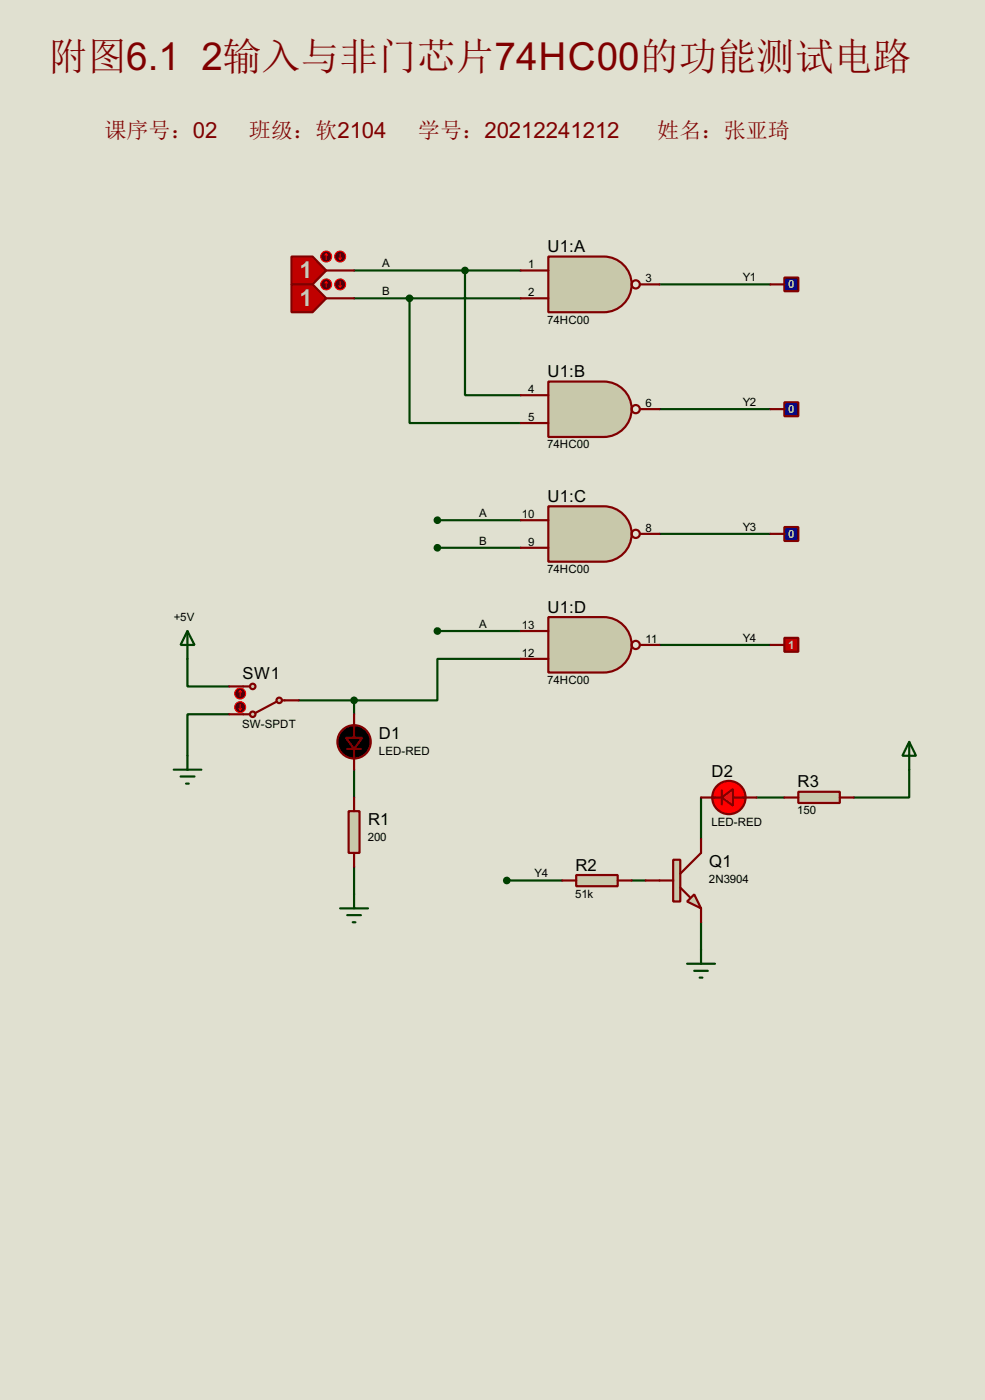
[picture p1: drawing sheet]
<svg xmlns="http://www.w3.org/2000/svg" width="180mm" height="256mm" viewBox="0 0 180 256" stroke-linecap="round" stroke-linejoin="round" font-family="sans-serif">
<path d="M0 0h180.3v256.5h-180.3z" fill="#e0e0d0"/>
<g fill="none" stroke="#004000" stroke-width=".4">
<path d="M64.8 49.6h30.5M64.8 54.7h30.5M75 54.7v22.8h20.3M85.1 49.6v22.8h10.2M120.7 52.1h20.3M120.7 75h20.3M80.1 95.3h15.2M120.7 97.8h20.3M80.1 100.4h15.2M80.1 115.6h15.2M120.7 118.2h20.3M34.3 120.7v5.1h7.7"/>
<path d="M42 130.9h-7.7v7.6M54.7 128.3h10.1M64.8 128.3v2.6M95.3 120.7h-15.2v7.6h-15.3M64.8 141v5.1M64.8 158.8v5.1M128.3 146.1v7.6M138.5 146.1h5.1M166.4 141v5.1h-10.1M92.8 161.3h10.1M115.6 161.3h2.6M128.3 169v5"/>
</g>
<path d="M100.4 47h10.1a5.1 5.1 0 0 1 5.1 5.1 5.1 5.1 0 0 1-5.1 5.1h-10.1z" fill-rule="evenodd" fill="#c8c8aa" stroke="#800000" stroke-width=".4"/>
<g fill="none" stroke="#800000" stroke-width=".4">
<path d="M95.3 49.6h5.1M95.3 54.7h5.1M117.1 52.1h3.6"/>
<circle cx="116.3" cy="52.1" r=".75"/>
</g>
<path d="M100.4 69.9h10.1a5.1 5.1 0 0 1 5.1 5.1 5.1 5.1 0 0 1-5.1 5.1h-10.1z" fill-rule="evenodd" fill="#c8c8aa" stroke="#800000" stroke-width=".4"/>
<g fill="none" stroke="#800000" stroke-width=".4">
<path d="M95.3 72.4h5.1M95.3 77.5h5.1M117.1 75h3.6"/>
<circle cx="116.3" cy="75" r=".75"/>
</g>
<path d="M100.4 92.8h10.1a5.1 5.1 0 0 1 5.1 5 5.1 5.1 0 0 1-5.1 5.1h-10.1z" fill-rule="evenodd" fill="#c8c8aa" stroke="#800000" stroke-width=".4"/>
<g fill="none" stroke="#800000" stroke-width=".4">
<path d="M95.3 95.3h5.1M117.1 97.8h3.6M95.3 100.4h5.1"/>
<circle cx="116.3" cy="97.8" r=".75"/>
</g>
<path d="M100.4 113.1h10.1a5.1 5.1 0 0 1 5.1 5 5.1 5.1 0 0 1-5.1 5.1h-10.1z" fill-rule="evenodd" fill="#c8c8aa" stroke="#800000" stroke-width=".4"/>
<g fill="none" stroke="#800000" stroke-width=".4">
<path d="M95.3 115.6h5.1M117.1 118.2h3.6M95.3 120.7h5.1"/>
<circle cx="116.3" cy="118.2" r=".75"/>
</g>
<path d="M143.6 50.9h2.5v2.5h-2.5z" fill="#0000c0" stroke="#800000" stroke-width=".4"/>
<path d="M141 52.1h2.6" fill="none" stroke="#800000" stroke-width=".4"/>
<path d="M143.6 73.7h2.5v2.6h-2.5z" fill="#0000c0" stroke="#800000" stroke-width=".4"/>
<path d="M141 75h2.6" fill="none" stroke="#800000" stroke-width=".4"/>
<path d="M143.6 96.6h2.5v2.5h-2.5z" fill="#0000c0" stroke="#800000" stroke-width=".4"/>
<path d="M141 97.8h2.6" fill="none" stroke="#800000" stroke-width=".4"/>
<path d="M143.6 116.9h2.5v2.5h-2.5z" fill="#c00000" stroke="#800000" stroke-width=".4"/>
<path d="M141 118.2h2.6" fill="none" stroke="#800000" stroke-width=".4"/>
<path d="M53.4 47h3.8l2.5 2.6-2.5 2.5h-3.8z" fill-rule="evenodd" fill="#c00000" stroke="#800000" stroke-width=".4"/>
<path d="M59.7 49.6h5.1" fill="none" stroke="#800000" stroke-width=".4"/>
<circle cx="59.7" cy="47" r="1" fill="#400000" stroke="#f00" stroke-width=".2"/>
<path d="M59.7 46.5l-.2 .3M59.7 46.5l.3 .3M59.7 46.5v1.1" fill="none" stroke="#f00" stroke-width=".2"/>
<circle cx="62.2" cy="47" r="1" fill="#400000" stroke="#f00" stroke-width=".2"/>
<path d="M62 47.3l.3 .3M62.3 46.5v1.1M62.5 47.3l-.2 .3" fill="none" stroke="#f00" stroke-width=".2"/>
<path d="M53.4 52.1h3.8l2.5 2.6-2.5 2.5h-3.8z" fill-rule="evenodd" fill="#c00000" stroke="#800000" stroke-width=".4"/>
<path d="M59.7 54.7h5.1" fill="none" stroke="#800000" stroke-width=".4"/>
<circle cx="59.7" cy="52.1" r="1" fill="#400000" stroke="#f00" stroke-width=".2"/>
<path d="M59.7 51.6l-.2 .3M59.7 51.6l.3 .3M59.7 51.6v1" fill="none" stroke="#f00" stroke-width=".2"/>
<circle cx="62.2" cy="52.1" r="1" fill="#400000" stroke="#f00" stroke-width=".2"/>
<path d="M62 52.4l.3 .2M62.3 51.6v1M62.5 52.4l-.2 .2" fill="none" stroke="#f00" stroke-width=".2"/>
<circle cx="51.1" cy="128.3" r=".5" fill="#c8c8aa" stroke="#800000" stroke-width=".4"/>
<path d="M51.6 128.3h.5" fill="none" stroke="#800000" stroke-width=".4"/>
<circle cx="46.2" cy="130.9" r=".5" fill="#c8c8aa" stroke="#800000" stroke-width=".4"/>
<path d="M44.5 130.9h1.3M50.6 128.6l-3.8 2" fill="none" stroke="#800000" stroke-width=".4"/>
<circle cx="46.2" cy="125.8" r=".5" fill="#c8c8aa" stroke="#800000" stroke-width=".4"/>
<path d="M42 125.8h3.8M42 130.9h2.5M52.1 128.3h2.6" fill="none" stroke="#800000" stroke-width=".4"/>
<circle cx="43.9" cy="127.1" r="1" fill="#400000" stroke="#f00" stroke-width=".2"/>
<path d="M44 126.5l.3 .3M44 126.5l-.3 .3M44 126.5v1.1" fill="none" stroke="#f00" stroke-width=".2"/>
<circle cx="43.9" cy="129.6" r="1" fill="#400000" stroke="#f00" stroke-width=".2"/>
<path d="M43.7 129.8l.3 .3M44 129.1v1M44.3 129.8l-.3 .3" fill="none" stroke="#f00" stroke-width=".2"/>
<path d="M34.3 138.5v2.5M31.8 141h5.1M33.1 142.3h2.5M34.1 143.6h.5M125.8 176.6h5.1M127.1 177.9h2.5M128.1 179.1h.5M128.3 174v2.6" fill="none" stroke="#004000" stroke-width=".4"/>
<path d="M63.8 148.6h2v7.7h-2z" fill="#c8c8aa" stroke="#800000" stroke-width=".4"/>
<path d="M64.8 146.1v2.5M64.8 156.3v2.5" fill="none" stroke="#800000" stroke-width=".4"/>
<path d="M105.5 160.3h7.6v2.1h-7.6z" fill="#c8c8aa" stroke="#800000" stroke-width=".4"/>
<path d="M102.9 161.3h2.6M113.1 161.3h2.5" fill="none" stroke="#800000" stroke-width=".4"/>
<path d="M146.1 145.1h7.6v2h-7.6z" fill="#c8c8aa" stroke="#800000" stroke-width=".4"/>
<path d="M63.6 137.2h2.5M64.8 130.9v4.3M64.8 137.2v3.8M143.6 146.1h2.5M153.7 146.1h2.6" fill="none" stroke="#800000" stroke-width=".4"/>
<path d="M34.3 115.6l1.3 2.6h-2.5zM34.3 115.6v5.1M166.4 135.9l1.3 2.6h-2.5zM166.4 135.9v5.1" fill="none" stroke="#004000" stroke-width=".4"/>
<g fill="#000" stroke="#800000" stroke-width=".4">
<path d="M63.3 135.2h3l-1.5 2z"/>
<circle cx="64.8" cy="135.9" r="3.1"/>
</g>
<circle cx="133.4" cy="146.1" r="3.1" fill="#f00" stroke="#800000" stroke-width=".4"/>
<path d="M130.4 146.1h1.7M132.1 144.8v2.6M134.2 146.1h2.3" fill="none" stroke="#800000" stroke-width=".4"/>
<path d="M132.1 146.1l2.1-1.5v3z" fill="#ff2b2b" stroke="#800000" stroke-width=".4"/>
<path d="M128.3 146.1h2.6M135.9 146.1h2.6" fill="none" stroke="#800000" stroke-width=".4"/>
<path d="M125.8 165.2l1.3-1.3 1.2 2.5z" fill="#c8c8aa" stroke="#800000" stroke-width=".4"/>
<path d="M123.2 157.5h1.3v7.7h-1.3z" fill="#c8c8aa" stroke="#800000" stroke-width=".4"/>
<path d="M128.3 153.7v2.6l-3.8 3.8M118.2 161.3h5M124.5 162.6l1.8 1.8M128.3 166.4v2.6" fill="none" stroke="#800000" stroke-width=".4"/>
<path d="M62.3 166.4h5.1M63.6 167.7h2.5M64.6 169h.5M64.8 163.9v2.5" fill="none" stroke="#004000" stroke-width=".4"/>
<g fill="#004000" stroke="#004000" stroke-width=".4">
<circle cx="85.1" cy="49.6" r=".5"/>
<circle cx="74.9" cy="54.7" r=".5"/>
<circle cx="80" cy="95.3" r=".5"/>
<circle cx="80" cy="100.4" r=".5"/>
<circle cx="80" cy="115.6" r=".5"/>
<circle cx="64.8" cy="128.3" r=".5"/>
<circle cx="92.7" cy="161.3" r=".5"/>
</g>
<text font-size="7.9" fill="#800000" x="36.9" y="12.7">2输入与非门芯片74HC00的功能测试电路</text>
<text font-size="7.1" fill="#800000" x="8.9" y="12.7">附图6.1</text>
<g font-size="4.8" fill="#c0c0c0">
<text x="54.8" y="50.9">1</text>
<text x="54.8" y="56">1</text>
</g>
<g font-size="4.1" fill="#800000">
<text x="19.1" y="25.3">课序号：02</text>
<text x="45.6" y="25.3">班级：软2104</text>
<text x="76.5" y="25.3">学号：20212241212</text>
<text x="120.3" y="25.3">姓名：张亚琦</text>
</g>
<g font-size="3.4">
<text x="100.2" y="46.2">U1:A</text>
<text x="100.2" y="69.1">U1:B</text>
<text x="100.2" y="92">U1:C</text>
<text x="100.2" y="112.3">U1:D</text>
<text x="44.4" y="124.5">SW1</text>
<text x="69.4" y="135.4">D1</text>
<text x="130.2" y="142.3">D2</text>
<text x="146" y="144.3">R3</text>
<text x="67.4" y="151.2">R1</text>
<text x="105.3" y="159.5">R2</text>
<text x="129.8" y="158.8">Q1</text>
</g>
<g font-size="2.4">
<text x="69.9" y="49">A</text>
<text x="96.7" y="49.2">1</text>
<text x="118.2" y="51.7">3</text>
<text x="135.9" y="51.5">Y1</text>
<text x="69.9" y="54">B</text>
<text x="96.7" y="54.3">2</text>
<text x="100.2" y="59.3">74HC00</text>
<text x="96.7" y="72">4</text>
<text x="96.7" y="77.1">5</text>
<text x="118.2" y="74.6">6</text>
<text x="135.9" y="74.4">Y2</text>
<text x="100.2" y="82.2">74HC00</text>
<text x="87.7" y="94.7">A</text>
<text x="95.5" y="94.9">10</text>
<text x="87.7" y="99.8">B</text>
<text x="96.7" y="100">9</text>
<text x="118.2" y="97.4">8</text>
<text x="135.9" y="97.2">Y3</text>
<text x="100.2" y="105">74HC00</text>
<text x="31.8" y="113.8">+5V</text>
<text x="87.7" y="115">A</text>
<text x="95.5" y="115.2">13</text>
<text x="118.2" y="117.8">11</text>
<text x="135.9" y="117.6">Y4</text>
<text x="95.5" y="120.3">12</text>
<text x="100.2" y="125.3">74HC00</text>
<text x="44.3" y="133.5">SW-SPDT</text>
<text x="69.3" y="138.4">LED-RED</text>
<text x="145.9" y="149.2">150</text>
<text x="67.3" y="154.2">200</text>
<text x="130.2" y="151.3">LED-RED</text>
<text x="97.8" y="160.7">Y4</text>
<text x="129.8" y="161.8">2N3904</text>
<text x="105.3" y="164.5">51k</text>
</g>
<g font-size="2.4" fill="#c0c0c0">
<text x="144.3" y="52.8">0</text>
<text x="144.3" y="75.6">0</text>
<text x="144.3" y="98.5">0</text>
<text x="144.3" y="118.9">1</text>
</g>
</svg>
